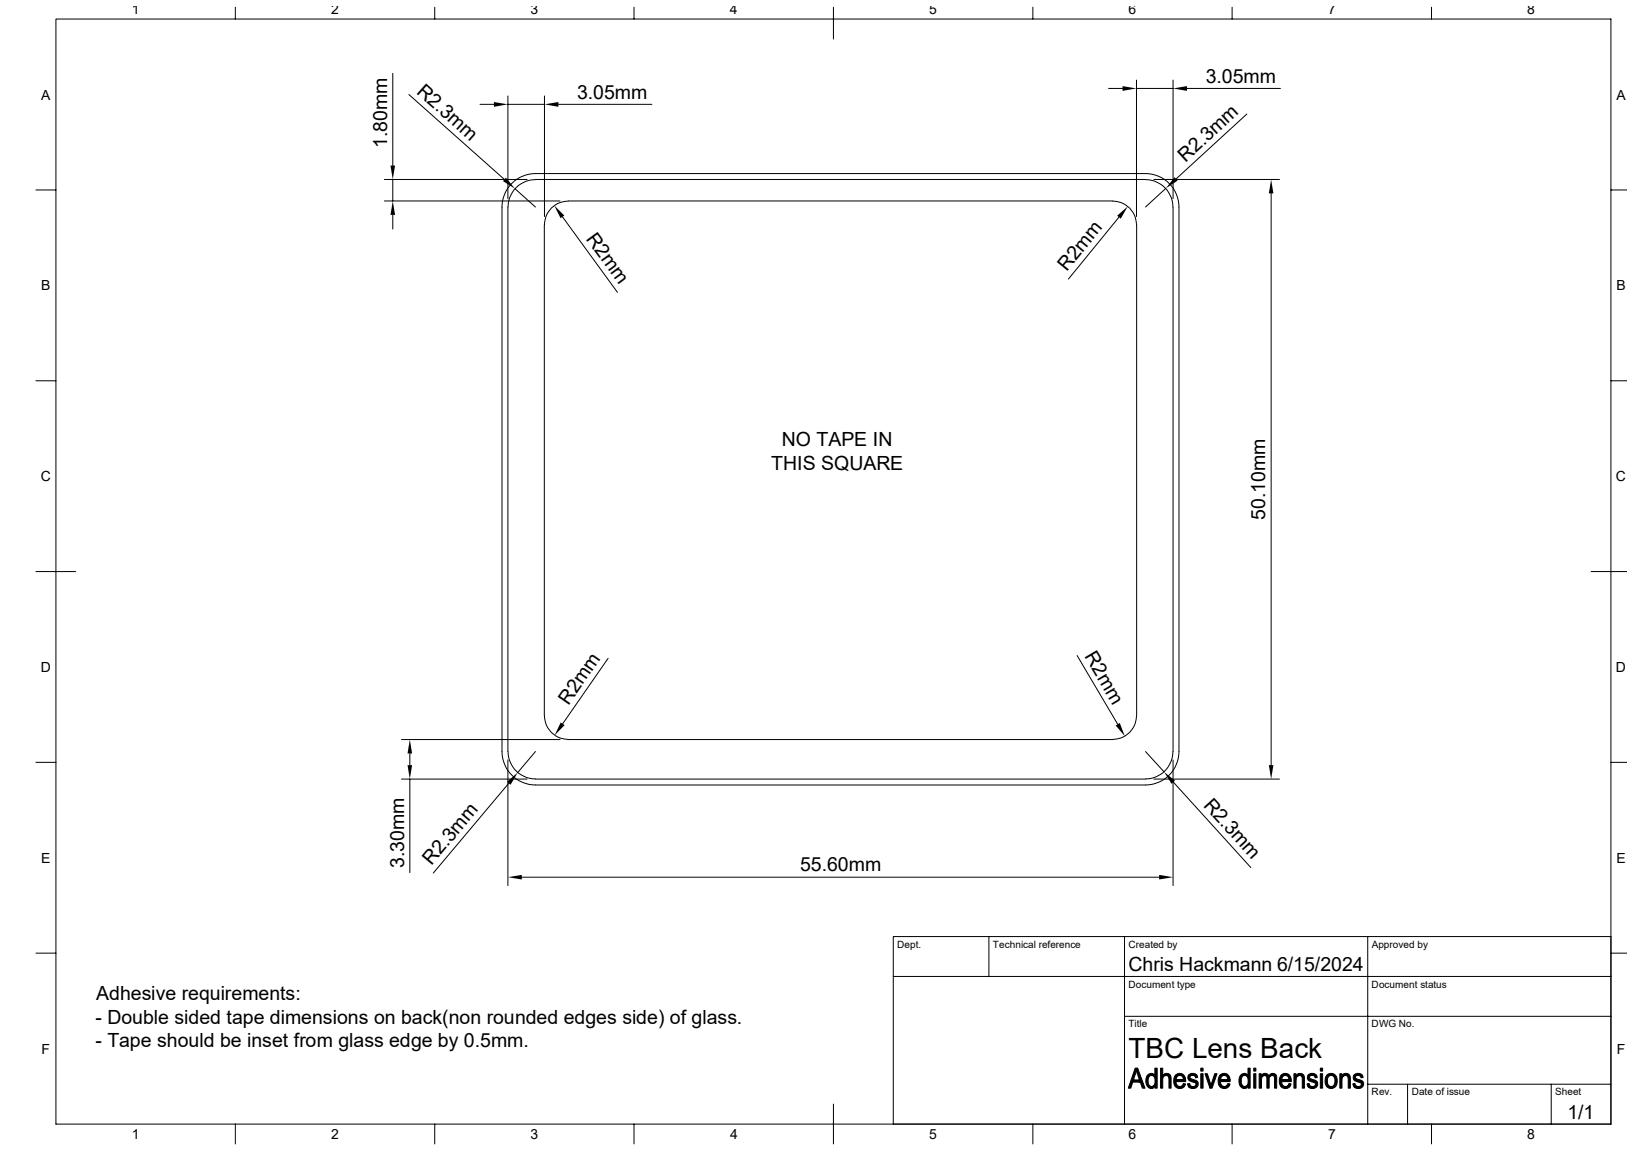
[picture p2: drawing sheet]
<svg xmlns="http://www.w3.org/2000/svg" width="420mm" height="297mm" viewBox="0 0 420 297" stroke-linecap="round" stroke-linejoin="round" font-family="sans-serif">
<g fill="none" stroke="#000" stroke-width=".26">
<path d="M14.4 4.9h401.4v285.2h-401.4zM60.7 1.9v3M101.4 18.9v23.8M112.2 1.9v3M163.7 1.9v3M215.1 1.9v8.2M266.6 1.9v3M318.1 1.9v3M369.5 1.9v3M105.5 24.4l24.7 21.9M123.9 26.9h3.6M131.1 24.8v26.5"/>
<path d="M131.1 26.9h9.4M140.5 24.8v31.1M144.1 26.9h24.2M286.2 22.8h3.6M293.4 20.7v35.2M293.4 22.8h9.4M302.8 20.7v30.6M306.4 22.8h24.1M321.9 29.4l-18.3 16.8M9.3 49h5.1M99.2 51.9h45.4M99.2 46.3h36.9"/>
<path d="M101.4 46.3v5.6M101.4 55.5v3.6M132.1 47.3a8.8 8.8 0 0 1 6.1-2.5h157.5a8.7 8.7 0 0 1 8.6 8.6v140.5a8.7 8.7 0 0 1-8.6 8.7h-157.5a8.7 8.7 0 0 1-8.6-8.7v-140.5a8.8 8.8 0 0 1 2.5-6.1zM132.9 48.7l5.3 4.7M133.2 48.4l1.3-.9a7 7 0 0 1 3.7-1.2l157.5 .1a7.2 7.2 0 0 1 7.1 7v140.5a7.1 7.1 0 0 1-7.1 7.1h-157.5a7.2 7.2 0 0 1-7.1-7.1v-140.5a6.9 6.9 0 0 1 2.1-5zM140.5 58v126.7M140.5 58a6.1 6.1 0 0 1 6.2-6.1h140.5a6.1 6.1 0 0 1 6.2 6.1M145.2 56l14.2 19.4M288.8 56l-13 16M293.4 58v126.7M297.9 46.3h32.4M300.9 48.6l-5.2 4.8"/>
<path d="M328.1 49.9v147.5M415.8 49h4.1M9.3 98.3h5.1M415.8 98.3h4.1M9.3 147.5h10.3M410.7 147.5h9.2M157 169.9l-11.8 16.9M278 169.2l10.5 17.7M9.3 196.7h5.1M103.6 190.8h41M105.8 194.4v3M131.1 196.1v32.4"/>
<path d="M138.2 193.9l-4.6 5.4M293.4 184.7a6.1 6.1 0 0 1-6.2 6.1h-140.5a6.1 6.1 0 0 1-6.2-6.1M295.7 193.9l4.8 5.3M302.8 196.1v32.4M415.8 196.7h4.1M103.6 201h32.5M105.8 201v24.2M131.3 202.1l-19.5 23.2M297.9 201h32.4M302.9 201.8l20 22.1M134.7 226.4h164.5M9.3 246h5.1"/>
<path d="M230.6 252h185.2M255.3 241.7v10.3M290.3 241.7v48.4M353.1 241.7v48.4M415.8 241.7h-185.2v48.4M415.8 246h4.1M290.3 262.3h125.5M353.1 279.8h62.7M363.3 279.8v10.3M400.4 279.8v10.3M60.7 290.1v5.1M112.2 290.1v5.1"/>
<path d="M163.7 290.1v5.1M215.1 284.9v10.3M266.6 290.1v5.1M318.1 290.1v5.1M369.5 290.1v5.1"/>
</g>
<g fill="#000" stroke="#000" stroke-width=".26">
<path d="M293 275.6h.7l-.4 .6-.7 2.5 1.7 .5h-1.9l-.5 1.6h-.6z" fill-rule="evenodd"/>
<path d="M293.7 275.6l1.9 5.2h-.7l-.6-1.6-1.7-.5h1.5l-.8-2.5z" fill-rule="evenodd"/>
<path d="M296.1 277.5a1.2 1.2 0 0 1 2 0h-.8a1.58 1.58 0 0 0-.8 2.3l.4 .5 .4 .1h-1.1a2.83 2.83 0 0 1-.1-2.9z" fill-rule="evenodd"/>
<path d="M298.1 275.6h.6v5.2h-.5v-.5h-.7a1.74 1.74 0 0 0-.1-2.8h-.1h.8z" fill-rule="evenodd"/>
<path d="M299.6 275.6h.5v1.9h2h-1.2l-.6 .5-.2 2.8h-.5z" fill-rule="evenodd"/>
<path d="M300.3 277.3a1.2 1.2 0 0 1 1.8 .2h-2z" fill-rule="evenodd"/>
<path d="M301 277.5h1.1l.1 .2 .1 3.1h-.5l-.1-2.7-.3-.5z" fill-rule="evenodd"/>
<path d="M303.4 277.5h1.1l-.6 .3-.3 .8h2.4l.1 .2v.3h-2.5l.3 .9 .7 .4h-1.2a2.66 2.66 0 0 1 0-2.9z" fill-rule="evenodd"/>
<path d="M303.4 277.5a1.5 1.5 0 0 1 1.7-.4 1.5 1.5 0 0 1 .9 1.5h-2.4h1.9l-.1-.6-.3-.3z" fill-rule="evenodd"/>
<path d="M303.4 280.4h1.3l.5-.3 .2-.5 .6 .1a1.51 1.51 0 0 1-1.1 1.2 1.51 1.51 0 0 1-1.5-.5z" fill-rule="evenodd"/>
<path d="M306.7 277.6l1.2-.1a.51 .51 0 0 0-.7 .4 .51 .51 0 0 0 .6 .6 1.37 1.37 0 0 1 1.4 1.6 1.55 1.55 0 0 1-2.4 .3h1.2a.6 .6 0 0 0 .7-.6 .6 .6 0 0 0-.7-.6 1.25 1.25 0 0 1-1.3-1.6z" fill-rule="evenodd"/>
<path d="M306.5 279.7l.6-.1 .3 .6 .6 .2h-1.2z" fill-rule="evenodd"/>
<path d="M307 277.2a1.36 1.36 0 0 1 2.2 .8l-.6 .1a.65 .65 0 0 0-.7-.6h-1.1z" fill-rule="evenodd"/>
<path d="M310 277.1h.6v3.7h-.6z" fill-rule="evenodd"/>
<path d="M310 275.6h.6v.8h-.6z" fill-rule="evenodd"/>
<path d="M311.1 277.1h.6l.9 2.9-.3 .8z" fill-rule="evenodd"/>
<path d="M313.6 277.1h.6l-1.3 3.7h-.6z" fill-rule="evenodd"/>
<path d="M314.9 277.5h1.1l-.6 .2-.3 .9h2.4v.5h-2.5l.3 .9 .8 .4h-1.2a2.66 2.66 0 0 1 0-2.9z" fill-rule="evenodd"/>
<path d="M314.9 277.5a1.53 1.53 0 0 1 1.7-.4 1.53 1.53 0 0 1 .9 1.5h-2.4h1.8l-.1-.6-.3-.3z" fill-rule="evenodd"/>
<path d="M314.9 280.4h1.3l.5-.3 .2-.5 .6 .1a1.51 1.51 0 0 1-1.1 1.2 1.51 1.51 0 0 1-1.5-.5z" fill-rule="evenodd"/>
<path d="M320.2 277.5a1.2 1.2 0 0 1 2 0h-.9a1.64 1.64 0 0 0-.6 2.5l.6 .4h-1a2.83 2.83 0 0 1-.1-2.9z" fill-rule="evenodd"/>
<path d="M322.2 275.6h.5v5.2h-.5v-.5h-.6a1.74 1.74 0 0 0-.2-2.8h-.1h.9z" fill-rule="evenodd"/>
<path d="M323.6 277.1h.6v3.7h-.6z" fill-rule="evenodd"/>
<path d="M323.6 275.6h.6v.8h-.6z" fill-rule="evenodd"/>
<path d="M325 277.1h.5v.5h.6l-.5 .8v2.4h-.6z" fill-rule="evenodd"/>
<path d="M325.6 277.5h.8z" fill-rule="evenodd"/>
<path d="M325.8 277.3a1.07 1.07 0 0 1 1.7 .3l-1.9-.1z" fill-rule="evenodd"/>
<path d="M326.8 277.7l1.6-.2-.6 .3-.2 .5v2.5h-.6v-2.8z" fill-rule="evenodd"/>
<path d="M327.6 277.5a1.07 1.07 0 0 1 1.3-.5 1.07 1.07 0 0 1 .7 1.3v2.5h-.6v-2.9l-.5-.4z" fill-rule="evenodd"/>
<path d="M330.7 277.5h1.1l-.7 .3-.3 .8h2.5v.2v.3h-2.5l.3 .9 .8 .4h-1.2a2.66 2.66 0 0 1 0-2.9z" fill-rule="evenodd"/>
<path d="M330.7 277.5a1.5 1.5 0 0 1 1.7-.4 1.5 1.5 0 0 1 .9 1.5h-2.5h1.9l-.4-.9z" fill-rule="evenodd"/>
<path d="M330.7 280.4h1.3l.4-.3 .3-.5 .6 .1a1.5 1.5 0 0 1-1.1 1.2 1.5 1.5 0 0 1-1.5-.5z" fill-rule="evenodd"/>
<path d="M334 277.1h.5v.5h.6l-.3 .3-.2 .4v2.5h-.6z" fill-rule="evenodd"/>
<path d="M334.6 277.5h.8l-.9 .1z" fill-rule="evenodd"/>
<path d="M334.9 277.2a1.19 1.19 0 0 1 1.4 0 1.19 1.19 0 0 1 .4 1.3v2.3h-.5v-2.6a.66 .66 0 0 0-.8-.7h-.8z" fill-rule="evenodd"/>
<path d="M337.6 277.6l1.2-.1h-.3a.47 .47 0 0 0-.5 .6 .47 .47 0 0 0 .6 .4 1.34 1.34 0 0 1 1.5 1.5 1.46 1.46 0 0 1-2.4 .4h1.1a.59 .59 0 0 0 .8-.6 .59 .59 0 0 0-.8-.6 1.22 1.22 0 0 1-1.2-1.6z" fill-rule="evenodd"/>
<path d="M337.4 279.7l.5-.1 .4 .6 .5 .2h-1.1z" fill-rule="evenodd"/>
<path d="M337.9 277.2a1.36 1.36 0 0 1 2.1 .8l-.5 .1a.65 .65 0 0 0-.7-.6h-1.1z" fill-rule="evenodd"/>
<path d="M340.8 277.1h.6v3.7h-.6z" fill-rule="evenodd"/>
<path d="M340.8 275.6h.6v.8h-.6z" fill-rule="evenodd"/>
<path d="M342.5 277.5h1.1a1.55 1.55 0 0 0-1 1.4 1.55 1.55 0 0 0 1 1.5h-1.1a2.66 2.66 0 0 1 0-2.9z" fill-rule="evenodd"/>
<path d="M342.5 277.5a1.65 1.65 0 0 1 2.1-.2 1.65 1.65 0 0 1 .5 2.1 1.53 1.53 0 0 1-.9 1.4 1.53 1.53 0 0 1-1.7-.4h1.1a1.6 1.6 0 0 0 .8-2.4l-.7-.5z" fill-rule="evenodd"/>
<path d="M345.9 277.1h.5v.5h.5l-.2 .2-.3 .7v2.3h-.5z" fill-rule="evenodd"/>
<path d="M346.5 277.5h.8l-.9 .1z" fill-rule="evenodd"/>
<path d="M346.7 277.2a1.21 1.21 0 0 1 1.4 0 1.21 1.21 0 0 1 .5 1.3v2.3h-.6v-2.6a.6 .6 0 0 0-.7-.7h-.8z" fill-rule="evenodd"/>
<path d="M349.5 277.5h.9a.5 .5 0 0 0-.6 .5 .5 .5 0 0 0 .6 .5 1.53 1.53 0 0 1 1.6 1.3 1.46 1.46 0 0 1-2.5 .6h1.1a.6 .6 0 0 0 .8-.6 .6 .6 0 0 0-.8-.6 1.21 1.21 0 0 1-1.2-1.6z" fill-rule="evenodd"/>
<path d="M349.2 279.7l.6-.1 .3 .6 .5 .2h-1.1z" fill-rule="evenodd"/>
<path d="M349.7 277.2a1.39 1.39 0 0 1 2.2 .8l-.6 .1a.66 .66 0 0 0-.7-.6h-1.1z" fill-rule="evenodd"/>
<path d="M296.2 280.4l2-.1a1.16 1.16 0 0 1-2 .1z" fill-rule="evenodd"/>
<path d="M320.3 280.4l1.9-.1a1.16 1.16 0 0 1-1.9 .1z" fill-rule="evenodd"/>
</g>
<g fill="#000">
<path d="M127.5 26.3l3.6 .6-3.6 .7zM140.5 26.9l3.6-.6v1.3zM289.8 22.2l3.6 .6-3.6 .7zM302.8 22.8l3.6-.6v1.3zM101.4 51.9l.6 3.6h-1.2zM100.8 42.7h1.2l-.6 3.6zM130.6 45.8l2.3 2.9-3.1-2zM143.1 53l2.6 2.6-1 .7zM288.4 55.7l2.7-2.4-1.8 3.1zM303.2 45.7l.8 .9-3.1 2zM328.1 46.3l.6 3.6h-1.2zM105.8 190.8l.6 3.6h-1.2z"/>
<path d="M105.2 197.4h1.2l-.6 3.6zM144.7 186.4l1.1 .7-2.6 2.6zM288 187.2l1.1-.6 1.3 3.4zM327.5 197.4h1.2l-.6 3.6zM130.9 201.7l2.7-2.4-1.8 3.2zM300.5 199.2l2.8 2.3-.9 .8zM131.1 226.4l3.6-.6v1.1zM299.2 225.8l3.6 .6-3.6 .5z"/>
</g>
<text font-size="7.2" x="291.3" y="273.1">TBC Lens Back</text>
<g font-size="5">
<text x="107.3" y="24" transform="rotate(42 107.3 24)">R2.3mm</text>
<text x="311.2" y="21.3">3.05mm</text>
<text x="149" y="25.4">3.05mm</text>
<text x="99.9" y="38.2" transform="rotate(-90 99.9 38.2)">1.80mm</text>
<text x="306" y="42" transform="rotate(-42 306 42)">R2.3mm</text>
<text x="151.2" y="61.7" transform="rotate(54 151.2 61.7)">R2mm</text>
<text x="275.4" y="70.3" transform="rotate(-51 275.4 70.3)">R2mm</text>
<text x="201.8" y="115.2">NO TAPE IN</text>
<text x="199.1" y="121.3">THIS SQUARE</text>
<text x="326.6" y="134.1" transform="rotate(-90 326.6 134.1)">50.10mm</text>
<text x="279.8" y="169.3" transform="rotate(59 279.8 169.3)">R2mm</text>
<text x="146.7" y="182.1" transform="rotate(-55 146.7 182.1)">R2mm</text>
<text x="310.5" y="207.9" transform="rotate(48 310.5 207.9)">R2.3mm</text>
<text x="104.3" y="223.9" transform="rotate(-90 104.3 223.9)">3.30mm</text>
<text x="111.4" y="223.5" transform="rotate(-50 111.4 223.5)">R2.3mm</text>
<text x="206.5" y="224.8">55.60mm</text>
<text x="291.3" y="250.4">Chris Hackmann 6/15/2024</text>
<text x="24.8" y="258.1">Adhesive requirements:</text>
<text x="24.6" y="264.2">- Double sided tape dimensions on back(non rounded edges side) of glass.</text>
<text x="24.6" y="270.3">- Tape should be inset from glass edge by 0.5mm.</text>
<text x="404.6" y="288.7">1/1</text>
</g>
<g font-size="3.6">
<text x="34" y="3.6">1</text>
<text x="85.5" y="3.6">2</text>
<text x="136.9" y="3.6">3</text>
<text x="188.4" y="3.6">4</text>
<text x="239.9" y="3.6">5</text>
<text x="291.3" y="3.6">6</text>
<text x="342.8" y="3.6">7</text>
<text x="394.3" y="3.6">8</text>
<text x="10.7" y="25.7">A</text>
<text x="417.2" y="25.7">A</text>
<text x="10.7" y="74.9">B</text>
<text x="417.2" y="74.9">B</text>
<text x="10.5" y="124.2">C</text>
<text x="417.1" y="124.2">C</text>
<text x="10.5" y="173.4">D</text>
<text x="417.1" y="173.4">D</text>
<text x="10.7" y="222.6">E</text>
<text x="417.2" y="222.6">E</text>
<text x="10.8" y="271.9">F</text>
<text x="417.3" y="271.9">F</text>
<text x="34" y="293.9">1</text>
<text x="85.5" y="293.9">2</text>
<text x="136.9" y="293.9">3</text>
<text x="188.4" y="293.9">4</text>
<text x="239.9" y="293.9">5</text>
<text x="291.3" y="293.9">6</text>
<text x="342.8" y="293.9">7</text>
<text x="394.3" y="293.9">8</text>
</g>
<g font-size="2.6">
<text x="231.6" y="244.6">Dept.</text>
<text x="256.3" y="244.6">Technical reference</text>
<text x="291.3" y="244.6">Created by</text>
<text x="354.1" y="244.6">Approved by</text>
<text x="291.3" y="254.8">Document type</text>
<text x="354.1" y="254.8">Document status</text>
<text x="291.3" y="265.1">Title</text>
<text x="354.1" y="265.1">DWG No.</text>
<text x="354.1" y="282.7">Rev.</text>
<text x="364.4" y="282.7">Date of issue</text>
<text x="401.4" y="282.7">Sheet</text>
</g>
</svg>
